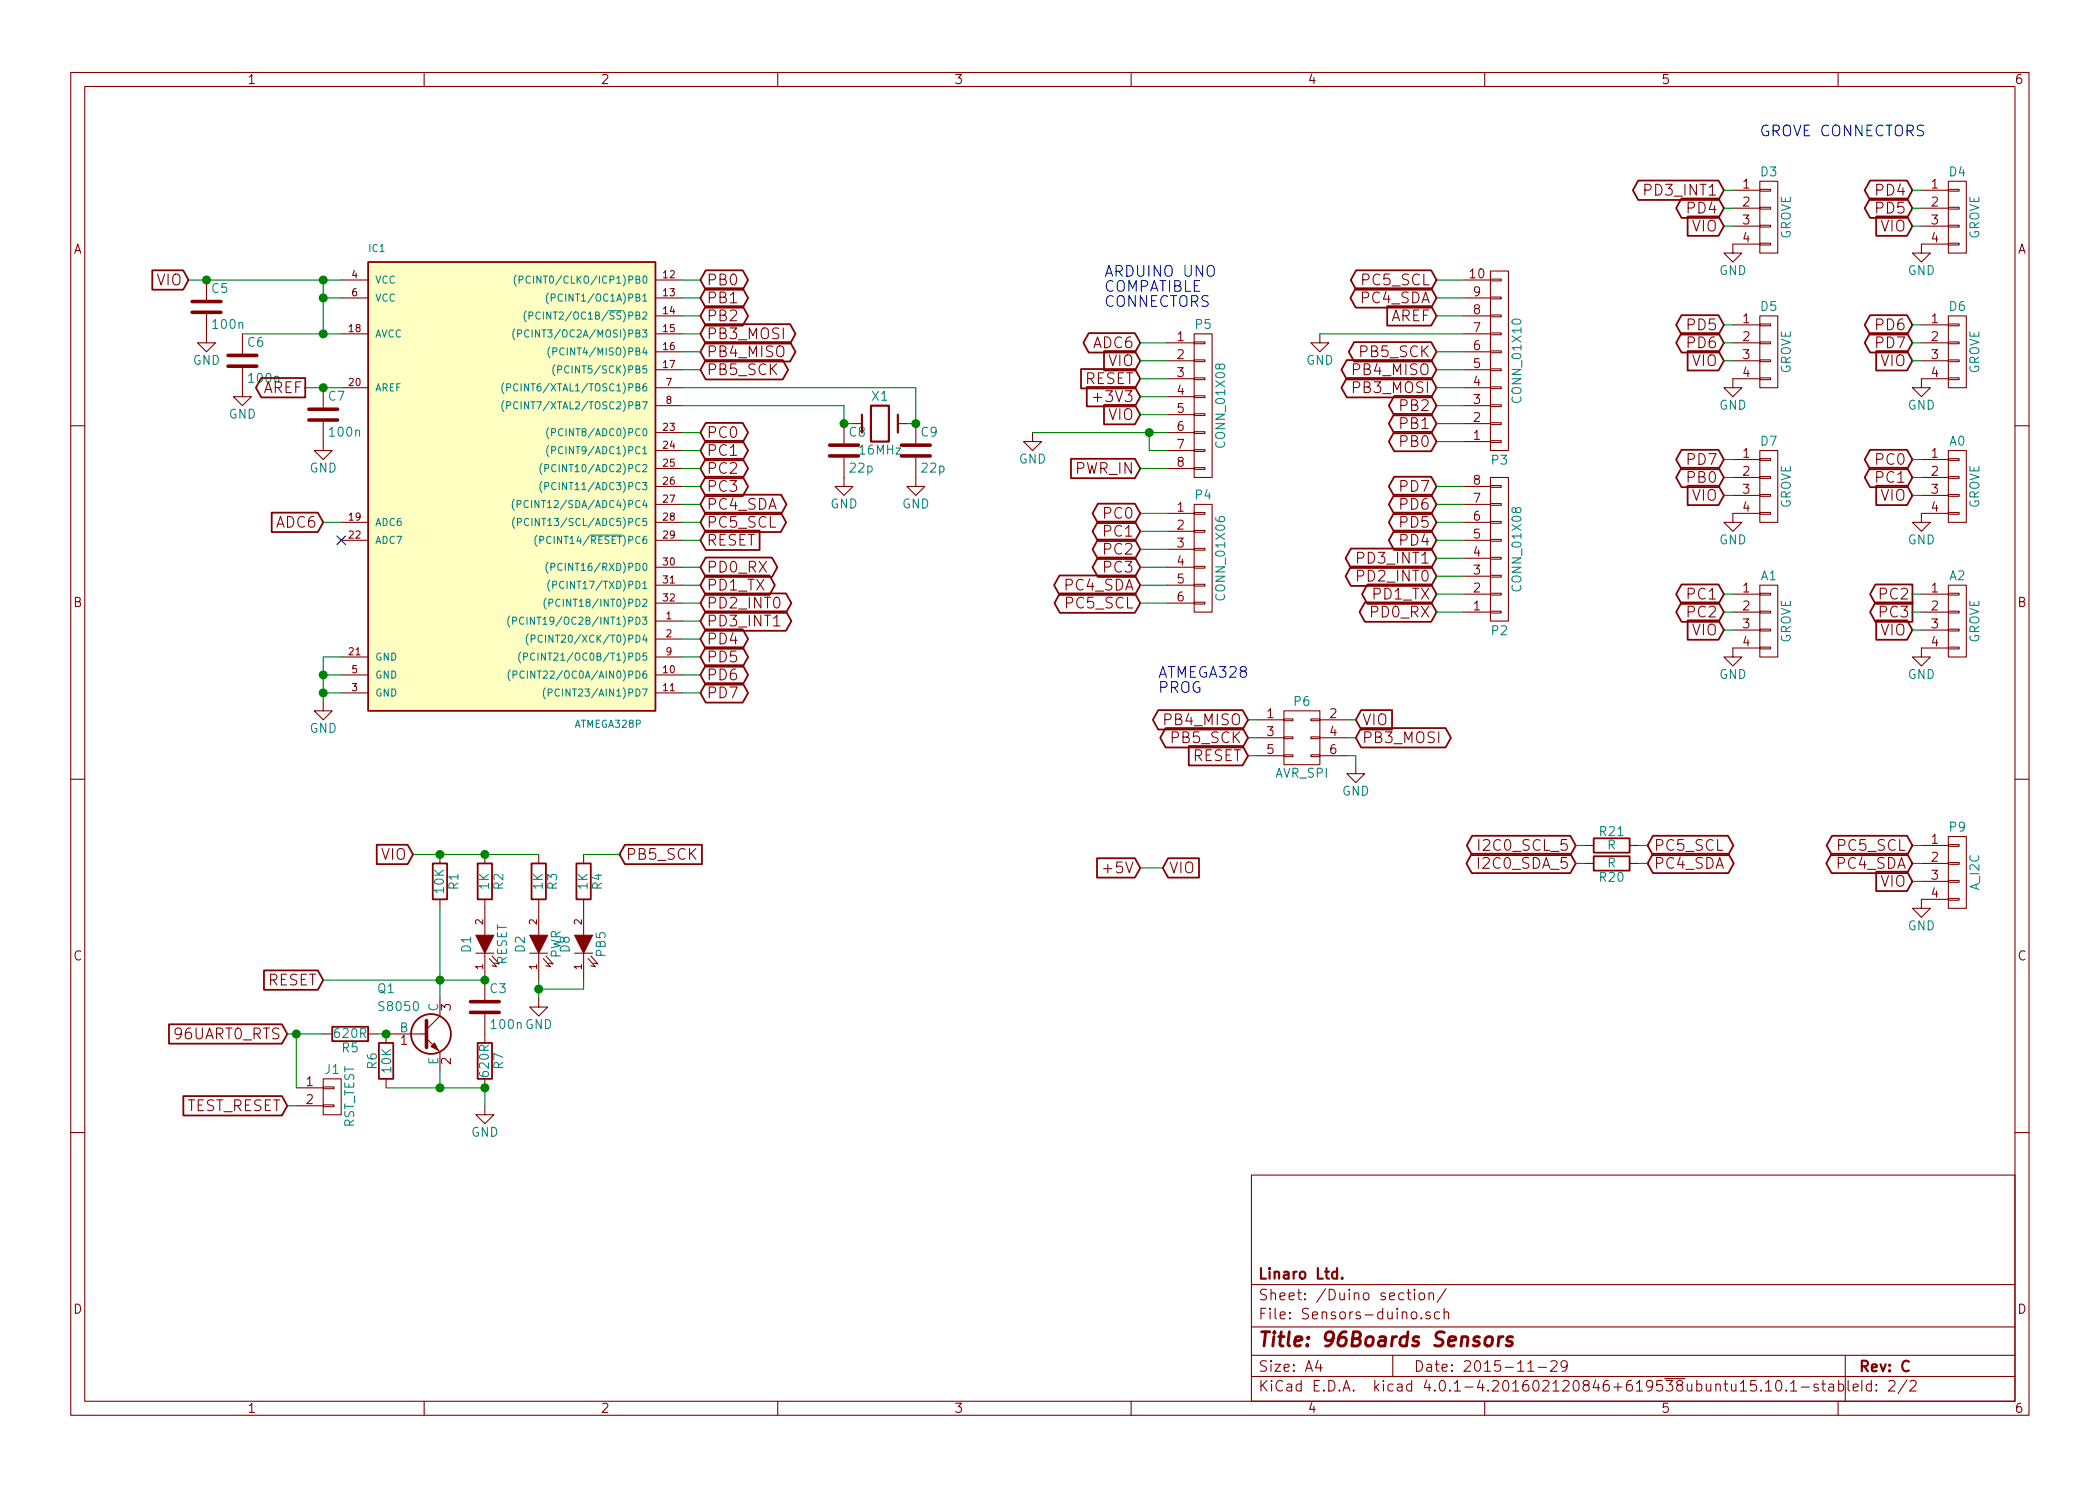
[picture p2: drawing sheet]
EESchema Schematic File Version 2
LIBS:power
LIBS:device
LIBS:transistors
LIBS:conn
LIBS:linear
LIBS:regul
LIBS:74xx
LIBS:cmos4000
LIBS:adc-dac
LIBS:memory
LIBS:xilinx
LIBS:microcontrollers
LIBS:dsp
LIBS:microchip
LIBS:analog_switches
LIBS:motorola
LIBS:texas
LIBS:intel
LIBS:audio
LIBS:interface
LIBS:digital-audio
LIBS:philips
LIBS:display
LIBS:cypress
LIBS:siliconi
LIBS:opto
LIBS:atmel
LIBS:contrib
LIBS:valves
LIBS:Sensors
LIBS:Sensors-cache
EELAYER 25 0
EELAYER END
$Descr A4 11693 8268
encoding utf-8
Sheet 2 2
Title "96Boards Sensors"
Date "2015-11-29"
Rev "C"
Comp "Linaro Ltd."
Comment1 ""
Comment2 ""
Comment3 ""
Comment4 ""
$EndDescr
$Comp
L CONN_01X08 P2
U 1 1
P 8350 3050
F 0 "P2" H 8350 3500 50  0000 C CNN
F 1 "CONN_01X08" V 8450 3050 50  0000 C CNN
F 2 "Socket_Strips:Socket_Strip_Straight_1x08" H 8350 3050 60  0001 C CNN
F 3 "" H 8350 3050 60  0000 C CNN
F 4 "320030003" H 7200 950 60  0001 C CNN "Seeed SKU"
F 5 "Yxcon" H 7200 950 60  0001 C CNN "manf"
F 6 "F185-1108A1BSYA1" H 7200 950 60  0001 C CNN "manf#"
	1    8350 3050
	1    0    0    1   
$EndComp
$Comp
L CONN_01X10 P3
U 1 1
P 8350 2000
F 0 "P3" H 8350 2550 50  0000 C CNN
F 1 "CONN_01X10" V 8450 2000 50  0000 C CNN
F 2 "Socket_Strips:Socket_Strip_Straight_1x10" H 8350 2000 60  0001 C CNN
F 3 "" H 8350 2000 60  0000 C CNN
F 4 "320030039" H 7200 950 60  0001 C CNN "Seeed SKU"
F 5 "Yxcon" H 7200 950 60  0001 C CNN "manf"
F 6 "F185-1110A1BSYA1" H 7200 950 60  0001 C CNN "manf#"
	1    8350 2000
	1    0    0    1   
$EndComp
$Comp
L CONN_01X08 P5
U 1 1
P 6700 2250
F 0 "P5" H 6700 2700 50  0000 C CNN
F 1 "CONN_01X08" V 6800 2250 50  0000 C CNN
F 2 "Socket_Strips:Socket_Strip_Straight_1x08" H 6700 2250 60  0001 C CNN
F 3 "" H 6700 2250 60  0000 C CNN
F 4 "320030003" H 7200 950 60  0001 C CNN "Seeed SKU"
F 5 "Yxcon" H 7200 950 60  0001 C CNN "manf"
F 6 "F185-1108A1BSYA1" H 7200 950 60  0001 C CNN "manf#"
	1    6700 2250
	1    0    0    -1  
$EndComp
$Comp
L CONN_01X06 P4
U 1 1
P 6700 3100
F 0 "P4" H 6700 3450 50  0000 C CNN
F 1 "CONN_01X06" V 6800 3100 50  0000 C CNN
F 2 "Socket_Strips:Socket_Strip_Straight_1x06" H 6700 3100 60  0001 C CNN
F 3 "" H 6700 3100 60  0000 C CNN
F 4 "320030004" H 7200 950 60  0001 C CNN "Seeed SKU"
F 5 "Yxcon" H 7200 950 60  0001 C CNN "manf"
F 6 "F185-1106A1BSYA1" H 7200 950 60  0001 C CNN "manf#"
	1    6700 3100
	1    0    0    -1  
$EndComp
$Comp
L CONN_02X03 P6
U 1 1
P 7250 4100
F 0 "P6" H 7250 4300 50  0000 C CNN
F 1 "AVR_SPI" H 7250 3900 50  0000 C CNN
F 2 "Pin_Headers:Pin_Header_Straight_2x03" H 7250 2900 60  0001 C CNN
F 3 "" H 7250 2900 60  0000 C CNN
F 4 "320020003" H 7250 4100 60  0001 C CNN "Seeed SKU"
F 5 "Yxcon" H 7250 4100 60  0001 C CNN "manf"
F 6 "P125-1203A0BS116A1" H 7250 4100 60  0001 C CNN "manf#"
	1    7250 4100
	1    0    0    -1  
$EndComp
$Comp
L CONN_01X04 D3
U 1 1
P 9850 1200
F 0 "D3" H 9850 1450 50  0000 C CNN
F 1 "GROVE" V 9950 1200 50  0000 C CNN
F 2 "Sensors:Grove_SMD_Connector" H 9850 1200 60  0001 C CNN
F 3 "" H 9850 1200 60  0000 C CNN
F 4 "320110032" H 1400 700 60  0001 C CNN "Seeed SKU"
F 5 "Taifeng" H 1400 700 60  0001 C CNN "manf"
F 6 "1125R-SMT-4P" H 9850 1200 60  0001 C CNN "manf#"
	1    9850 1200
	1    0    0    -1  
$EndComp
$Comp
L CONN_01X04 D5
U 1 1
P 9850 1950
F 0 "D5" H 9850 2200 50  0000 C CNN
F 1 "GROVE" V 9950 1950 50  0000 C CNN
F 2 "Sensors:Grove4P" H 9850 1950 60  0001 C CNN
F 3 "" H 9850 1950 60  0000 C CNN
F 4 "320110033" H 1400 650 60  0001 C CNN "Seeed SKU"
F 5 "Taifeng" H 1400 650 60  0001 C CNN "manf"
F 6 "1125S-4P" H 9850 1950 60  0001 C CNN "manf#"
	1    9850 1950
	1    0    0    -1  
$EndComp
$Comp
L CONN_01X04 D6
U 1 1
P 10900 1950
F 0 "D6" H 10900 2200 50  0000 C CNN
F 1 "GROVE" V 11000 1950 50  0000 C CNN
F 2 "Sensors:Grove4P" H 10900 1950 60  0001 C CNN
F 3 "" H 10900 1950 60  0000 C CNN
F 4 "320110033" H 3550 -150 60  0001 C CNN "Seeed SKU"
F 5 "Taifeng" H 3550 -150 60  0001 C CNN "manf"
F 6 "1125S-4P" H 10900 1950 60  0001 C CNN "manf#"
	1    10900 1950
	1    0    0    -1  
$EndComp
$Comp
L CONN_01X04 A0
U 1 1
P 10900 2700
F 0 "A0" H 10900 2950 50  0000 C CNN
F 1 "GROVE" V 11000 2700 50  0000 C CNN
F 2 "Sensors:Grove4P" H 10900 2700 60  0001 C CNN
F 3 "" H 10900 2700 60  0000 C CNN
F 4 "320110033" H 2450 600 60  0001 C CNN "Seeed SKU"
F 5 "Taifeng" H 2450 600 60  0001 C CNN "manf"
F 6 "1125S-4P" H 10900 2700 60  0001 C CNN "manf#"
	1    10900 2700
	1    0    0    -1  
$EndComp
$Comp
L CONN_01X04 A1
U 1 1
P 9850 3450
F 0 "A1" H 9850 3700 50  0000 C CNN
F 1 "GROVE" V 9950 3450 50  0000 C CNN
F 2 "Sensors:Grove4P" H 9850 3450 60  0001 C CNN
F 3 "" H 9850 3450 60  0000 C CNN
F 4 "320110033" H 2500 550 60  0001 C CNN "Seeed SKU"
F 5 "Taifeng" H 2500 550 60  0001 C CNN "manf"
F 6 "1125S-4P" H 9850 3450 60  0001 C CNN "manf#"
	1    9850 3450
	1    0    0    -1  
$EndComp
$Comp
L CONN_01X04 A2
U 1 1
P 10900 3450
F 0 "A2" H 10900 3700 50  0000 C CNN
F 1 "GROVE" V 11000 3450 50  0000 C CNN
F 2 "Sensors:Grove4P" H 10900 3450 60  0001 C CNN
F 3 "" H 10900 3450 60  0000 C CNN
F 4 "320110033" H 2450 550 60  0001 C CNN "Seeed SKU"
F 5 "Taifeng" H 2450 550 60  0001 C CNN "manf"
F 6 "1125S-4P" H 10900 3450 60  0001 C CNN "manf#"
	1    10900 3450
	1    0    0    -1  
$EndComp
$Comp
L CONN_01X04 P9
U 1 1
P 10900 4850
F 0 "P9" H 10900 5100 50  0000 C CNN
F 1 "A_I2C" V 11000 4850 50  0000 C CNN
F 2 "Sensors:Grove_SMD_Connector" H 10900 4850 60  0001 C CNN
F 3 "" H 10900 4850 60  0000 C CNN
F 4 "320110032" H 2450 1200 60  0001 C CNN "Seeed SKU"
F 5 "Taifeng" H 2450 1200 60  0001 C CNN "manf"
F 6 "1125R-SMT-4P" H 10900 4850 60  0001 C CNN "manf#"
	1    10900 4850
	1    0    0    -1  
$EndComp
$Comp
L ATMEGA328P-M IC1
U 1 1
P 2800 2650
F 0 "IC1" H 2050 3900 40  0000 L BNN
F 1 "ATMEGA328P" H 3200 1250 40  0000 L BNN
F 2 "Housings_QFP:TQFP-32_7x7mm_Pitch0.8mm" H 2800 2650 30  0001 C CIN
F 3 "" H 2800 2650 60  0000 C CNN
F 4 "310010049" H 2800 2650 60  0001 C CNN "Seeed SKU"
F 5 "Atmel" H 2800 2650 60  0001 C CNN "manf"
F 6 "ATMEGA328P-AU" H 2800 2650 60  0001 C CNN "manf#"
	1    2800 2650
	1    0    0    -1  
$EndComp
$Comp
L GND #PWR031
U 1 1
P 10700 5000
F 0 "#PWR031" H 10700 4750 50  0001 C CNN
F 1 "GND" H 10700 4850 50  0000 C CNN
F 2 "" H 10700 5000 60  0000 C CNN
F 3 "" H 10700 5000 60  0000 C CNN
	1    10700 5000
	1    0    0    -1  
$EndComp
$Comp
L GND #PWR032
U 1 1
P 10700 3600
F 0 "#PWR032" H 10700 3350 50  0001 C CNN
F 1 "GND" H 10700 3450 50  0000 C CNN
F 2 "" H 10700 3600 60  0000 C CNN
F 3 "" H 10700 3600 60  0000 C CNN
	1    10700 3600
	1    0    0    -1  
$EndComp
$Comp
L GND #PWR033
U 1 1
P 10700 2850
F 0 "#PWR033" H 10700 2600 50  0001 C CNN
F 1 "GND" H 10700 2700 50  0000 C CNN
F 2 "" H 10700 2850 60  0000 C CNN
F 3 "" H 10700 2850 60  0000 C CNN
	1    10700 2850
	1    0    0    -1  
$EndComp
$Comp
L GND #PWR034
U 1 1
P 9650 2100
F 0 "#PWR034" H 9650 1850 50  0001 C CNN
F 1 "GND" H 9650 1950 50  0000 C CNN
F 2 "" H 9650 2100 60  0000 C CNN
F 3 "" H 9650 2100 60  0000 C CNN
	1    9650 2100
	1    0    0    -1  
$EndComp
$Comp
L GND #PWR035
U 1 1
P 10700 1350
F 0 "#PWR035" H 10700 1100 50  0001 C CNN
F 1 "GND" H 10700 1200 50  0000 C CNN
F 2 "" H 10700 1350 60  0000 C CNN
F 3 "" H 10700 1350 60  0000 C CNN
	1    10700 1350
	1    0    0    -1  
$EndComp
$Comp
L GND #PWR036
U 1 1
P 9650 1350
F 0 "#PWR036" H 9650 1100 50  0001 C CNN
F 1 "GND" H 9650 1200 50  0000 C CNN
F 2 "" H 9650 1350 60  0000 C CNN
F 3 "" H 9650 1350 60  0000 C CNN
	1    9650 1350
	1    0    0    -1  
$EndComp
$Comp
L GND #PWR037
U 1 1
P 10700 2100
F 0 "#PWR037" H 10700 1850 50  0001 C CNN
F 1 "GND" H 10700 1950 50  0000 C CNN
F 2 "" H 10700 2100 60  0000 C CNN
F 3 "" H 10700 2100 60  0000 C CNN
	1    10700 2100
	1    0    0    -1  
$EndComp
$Comp
L GND #PWR038
U 1 1
P 9650 3600
F 0 "#PWR038" H 9650 3350 50  0001 C CNN
F 1 "GND" H 9650 3450 50  0000 C CNN
F 2 "" H 9650 3600 60  0000 C CNN
F 3 "" H 9650 3600 60  0000 C CNN
	1    9650 3600
	1    0    0    -1  
$EndComp
Text GLabel 10650 2000 0    60   Input ~ 0
VIO
Text GLabel 9600 3500 0    60   Input ~ 0
VIO
Text GLabel 10650 4900 0    60   Input ~ 0
VIO
Text GLabel 10650 2750 0    60   Input ~ 0
VIO
Text GLabel 9600 2000 0    60   Input ~ 0
VIO
Text GLabel 10650 1250 0    60   Input ~ 0
VIO
Text GLabel 9600 1250 0    60   Input ~ 0
VIO
Text GLabel 10650 3500 0    60   Input ~ 0
VIO
Text GLabel 10650 3400 0    60   Output ~ 0
PC3
Text GLabel 10650 3300 0    60   Output ~ 0
PC2
Text GLabel 9600 3400 0    60   BiDi ~ 0
PC2
Text GLabel 9600 3300 0    60   BiDi ~ 0
PC1
Text GLabel 10650 2550 0    60   BiDi ~ 0
PC0
Text GLabel 10650 2650 0    60   BiDi ~ 0
PC1
Text GLabel 10650 1900 0    60   BiDi ~ 0
PD7
Text GLabel 10650 1800 0    60   BiDi ~ 0
PD6
Text GLabel 9600 1900 0    60   BiDi ~ 0
PD6
Text GLabel 9600 1800 0    60   BiDi ~ 0
PD5
Text GLabel 10650 1150 0    60   BiDi ~ 0
PD5
Text GLabel 10650 1050 0    60   BiDi ~ 0
PD4
Text GLabel 9600 1150 0    60   BiDi ~ 0
PD4
Text GLabel 9600 1050 0    60   BiDi ~ 0
PD3_INT1
Text GLabel 3900 2400 2    60   BiDi ~ 0
PC0
Text GLabel 3900 2500 2    60   BiDi ~ 0
PC1
Text GLabel 3900 2600 2    60   BiDi ~ 0
PC2
Text GLabel 3900 2700 2    60   BiDi ~ 0
PC3
Text GLabel 3900 2800 2    60   BiDi ~ 0
PC4_SDA
Text GLabel 3900 2900 2    60   BiDi ~ 0
PC5_SCL
Text GLabel 1800 2900 0    60   Input ~ 0
ADC6
Text GLabel 8000 3200 0    60   BiDi ~ 0
PD2_INT0
Text GLabel 8000 3400 0    60   BiDi ~ 0
PD0_RX
Text GLabel 8000 3300 0    60   BiDi ~ 0
PD1_TX
Text GLabel 8000 3100 0    60   BiDi ~ 0
PD3_INT1
Text GLabel 8000 3000 0    60   BiDi ~ 0
PD4
Text GLabel 8000 2900 0    60   BiDi ~ 0
PD5
Text GLabel 8000 2800 0    60   BiDi ~ 0
PD6
Text GLabel 8000 2700 0    60   BiDi ~ 0
PD7
Text GLabel 8000 2450 0    60   BiDi ~ 0
PB0
Text GLabel 8000 2350 0    60   BiDi ~ 0
PB1
Text GLabel 8000 2250 0    60   BiDi ~ 0
PB2
Text GLabel 8000 2150 0    60   BiDi ~ 0
PB3_MOSI
Text GLabel 8000 2050 0    60   BiDi ~ 0
PB4_MISO
Text GLabel 8000 1950 0    60   BiDi ~ 0
PB5_SCK
$Comp
L GND #PWR039
U 1 1
P 7350 1850
F 0 "#PWR039" H 7350 1600 50  0001 C CNN
F 1 "GND" H 7350 1700 50  0000 C CNN
F 2 "" H 7350 1850 60  0000 C CNN
F 3 "" H 7350 1850 60  0000 C CNN
	1    7350 1850
	1    0    0    -1  
$EndComp
Text GLabel 8000 1750 0    60   Input ~ 0
AREF
Text GLabel 8000 1650 0    60   BiDi ~ 0
PC4_SDA
Text GLabel 8000 1550 0    60   BiDi ~ 0
PC5_SCL
Text GLabel 6350 2850 0    60   BiDi ~ 0
PC0
Text GLabel 6350 2950 0    60   BiDi ~ 0
PC1
Text GLabel 6350 3050 0    60   BiDi ~ 0
PC2
Text GLabel 6350 3150 0    60   BiDi ~ 0
PC3
Text GLabel 6350 3250 0    60   BiDi ~ 0
PC4_SDA
Text GLabel 6350 3350 0    60   BiDi ~ 0
PC5_SCL
Text GLabel 6350 1900 0    60   BiDi ~ 0
ADC6
Text GLabel 6350 2000 0    60   Input ~ 0
VIO
Text GLabel 6350 2100 0    60   Input ~ 0
RESET
Text GLabel 6350 2200 0    60   Input ~ 0
+3V3
Text GLabel 6350 2300 0    60   Input ~ 0
VIO
Text GLabel 6350 2600 0    60   Input ~ 0
PWR_IN
$Comp
L GND #PWR040
U 1 1
P 5750 2400
F 0 "#PWR040" H 5750 2150 50  0001 C CNN
F 1 "GND" H 5750 2250 50  0000 C CNN
F 2 "" H 5750 2400 60  0000 C CNN
F 3 "" H 5750 2400 60  0000 C CNN
	1    5750 2400
	1    0    0    -1  
$EndComp
Text GLabel 3900 1550 2    60   BiDi ~ 0
PB0
Text GLabel 3900 1650 2    60   BiDi ~ 0
PB1
Text GLabel 3900 1750 2    60   BiDi ~ 0
PB2
Text GLabel 3900 1850 2    60   BiDi ~ 0
PB3_MOSI
Text GLabel 3900 1950 2    60   BiDi ~ 0
PB4_MISO
Text GLabel 3900 2050 2    60   BiDi ~ 0
PB5_SCK
$Comp
L C C5
U 1 1
P 1150 1700
F 0 "C5" H 1175 1800 50  0000 L CNN
F 1 "100n" H 1175 1600 50  0000 L CNN
F 2 "Capacitors_SMD:C_0603" H 1188 1550 30  0001 C CNN
F 3 "" H 1150 1700 60  0000 C CNN
F 4 "302010138" H -1200 0   60  0001 C CNN "Seeed SKU"
F 5 "Yageo" H -1200 0   60  0001 C CNN "manf"
F 6 "CC0603KRX7R9BB104" H -1200 0   60  0001 C CNN "manf#"
	1    1150 1700
	1    0    0    -1  
$EndComp
Text GLabel 1050 1550 0    60   Input ~ 0
VIO
$Comp
L GND #PWR041
U 1 1
P 1150 1850
F 0 "#PWR041" H 1150 1600 50  0001 C CNN
F 1 "GND" H 1150 1700 50  0000 C CNN
F 2 "" H 1150 1850 60  0000 C CNN
F 3 "" H 1150 1850 60  0000 C CNN
	1    1150 1850
	1    0    0    -1  
$EndComp
$Comp
L C C6
U 1 1
P 1350 2000
F 0 "C6" H 1375 2100 50  0000 L CNN
F 1 "100n" H 1375 1900 50  0000 L CNN
F 2 "Capacitors_SMD:C_0603" H 1388 1850 30  0001 C CNN
F 3 "" H 1350 2000 60  0000 C CNN
F 4 "302010138" H -1200 0   60  0001 C CNN "Seeed SKU"
F 5 "Yageo" H -1200 0   60  0001 C CNN "manf"
F 6 "CC0603KRX7R9BB104" H -1200 0   60  0001 C CNN "manf#"
	1    1350 2000
	1    0    0    -1  
$EndComp
$Comp
L C C7
U 1 1
P 1800 2300
F 0 "C7" H 1825 2400 50  0000 L CNN
F 1 "100n" H 1825 2200 50  0000 L CNN
F 2 "Capacitors_SMD:C_0603" H 1838 2150 30  0001 C CNN
F 3 "" H 1800 2300 60  0000 C CNN
F 4 "302010138" H -1200 0   60  0001 C CNN "Seeed SKU"
F 5 "Yageo" H -1200 0   60  0001 C CNN "manf"
F 6 "CC0603KRX7R9BB104" H -1200 0   60  0001 C CNN "manf#"
	1    1800 2300
	1    0    0    -1  
$EndComp
$Comp
L GND #PWR042
U 1 1
P 1350 2150
F 0 "#PWR042" H 1350 1900 50  0001 C CNN
F 1 "GND" H 1350 2000 50  0000 C CNN
F 2 "" H 1350 2150 60  0000 C CNN
F 3 "" H 1350 2150 60  0000 C CNN
	1    1350 2150
	1    0    0    -1  
$EndComp
$Comp
L GND #PWR043
U 1 1
P 1800 2450
F 0 "#PWR043" H 1800 2200 50  0001 C CNN
F 1 "GND" H 1800 2300 50  0000 C CNN
F 2 "" H 1800 2450 60  0000 C CNN
F 3 "" H 1800 2450 60  0000 C CNN
	1    1800 2450
	1    0    0    -1  
$EndComp
$Comp
L C C8
U 1 1
P 4700 2500
F 0 "C8" H 4725 2600 50  0000 L CNN
F 1 "22p" H 4725 2400 50  0000 L CNN
F 2 "Capacitors_SMD:C_0603" H 4738 2350 30  0001 C CNN
F 3 "" H 4700 2500 60  0000 C CNN
F 4 "302010143" H -1200 0   60  0001 C CNN "Seeed SKU"
F 5 "Yageo" H -1200 0   60  0001 C CNN "manf"
F 6 "CC0603JRNPO9BN220" H -1200 0   60  0001 C CNN "manf#"
	1    4700 2500
	1    0    0    -1  
$EndComp
$Comp
L C C9
U 1 1
P 5100 2500
F 0 "C9" H 5125 2600 50  0000 L CNN
F 1 "22p" H 5125 2400 50  0000 L CNN
F 2 "Capacitors_SMD:C_0603" H 5138 2350 30  0001 C CNN
F 3 "" H 5100 2500 60  0000 C CNN
F 4 "302010143" H -1200 0   60  0001 C CNN "Seeed SKU"
F 5 "Yageo" H -1200 0   60  0001 C CNN "manf"
F 6 "CC0603JRNPO9BN220" H -1200 0   60  0001 C CNN "manf#"
	1    5100 2500
	1    0    0    -1  
$EndComp
$Comp
L GND #PWR044
U 1 1
P 5100 2650
F 0 "#PWR044" H 5100 2400 50  0001 C CNN
F 1 "GND" H 5100 2500 50  0000 C CNN
F 2 "" H 5100 2650 60  0000 C CNN
F 3 "" H 5100 2650 60  0000 C CNN
	1    5100 2650
	1    0    0    -1  
$EndComp
$Comp
L GND #PWR045
U 1 1
P 4700 2650
F 0 "#PWR045" H 4700 2400 50  0001 C CNN
F 1 "GND" H 4700 2500 50  0000 C CNN
F 2 "" H 4700 2650 60  0000 C CNN
F 3 "" H 4700 2650 60  0000 C CNN
	1    4700 2650
	1    0    0    -1  
$EndComp
$Comp
L GND #PWR046
U 1 1
P 1800 3900
F 0 "#PWR046" H 1800 3650 50  0001 C CNN
F 1 "GND" H 1800 3750 50  0000 C CNN
F 2 "" H 1800 3900 60  0000 C CNN
F 3 "" H 1800 3900 60  0000 C CNN
	1    1800 3900
	1    0    0    -1  
$EndComp
Text GLabel 3900 3150 2    60   BiDi ~ 0
PD0_RX
Text GLabel 3900 3250 2    60   BiDi ~ 0
PD1_TX
Text GLabel 3900 3350 2    60   BiDi ~ 0
PD2_INT0
Text GLabel 3900 3450 2    60   BiDi ~ 0
PD3_INT1
Text GLabel 3900 3550 2    60   BiDi ~ 0
PD4
Text GLabel 3900 3650 2    60   BiDi ~ 0
PD5
Text GLabel 3900 3750 2    60   BiDi ~ 0
PD6
Text GLabel 3900 3850 2    60   BiDi ~ 0
PD7
Text GLabel 3900 3000 2    60   Input ~ 0
RESET
Text GLabel 6950 4000 0    60   BiDi ~ 0
PB4_MISO
Text GLabel 7550 4000 2    60   Input ~ 0
VIO
Text GLabel 6950 4100 0    60   BiDi ~ 0
PB5_SCK
Text GLabel 7550 4100 2    60   BiDi ~ 0
PB3_MOSI
Text GLabel 6950 4200 0    60   Input ~ 0
RESET
$Comp
L GND #PWR047
U 1 1
P 7550 4250
F 0 "#PWR047" H 7550 4000 50  0001 C CNN
F 1 "GND" H 7550 4100 50  0000 C CNN
F 2 "" H 7550 4250 60  0000 C CNN
F 3 "" H 7550 4250 60  0000 C CNN
	1    7550 4250
	1    0    0    -1  
$EndComp
$Comp
L LED D2
U 1 1
P 3000 5250
F 0 "D2" H 3000 5350 50  0000 C CNN
F 1 "PWR" H 3000 5150 50  0000 C CNN
F 2 "LEDs:LED-0603" H 3000 5250 60  0001 C CNN
F 3 "" H 3000 5250 60  0000 C CNN
F 4 "304090043" H -800 5000 60  0001 C CNN "Seeed SKU"
F 5 "Everlight" H -800 5000 60  0001 C CNN "manf"
F 6 "19-217-G7C-AN1P2-3T" H -800 5000 60  0001 C CNN "manf#"
	1    3000 5250
	0    -1   -1   0   
$EndComp
$Comp
L GND #PWR048
U 1 1
P 3000 5550
F 0 "#PWR048" H 3000 5300 50  0001 C CNN
F 1 "GND" H 3000 5400 50  0000 C CNN
F 2 "" H 3000 5550 60  0000 C CNN
F 3 "" H 3000 5550 60  0000 C CNN
	1    3000 5550
	1    0    0    -1  
$EndComp
$Comp
L R R1
U 1 1
P 2450 4900
F 0 "R1" V 2530 4900 50  0000 C CNN
F 1 "10K" V 2450 4900 50  0000 C CNN
F 2 "Sensors:R_0603_Seeed" V 2380 4900 30  0001 C CNN
F 3 "" H 2450 4900 30  0000 C CNN
F 4 "301010299" H 2450 4900 60  0001 C CNN "Seeed SKU"
F 5 "Yageo" H 2450 4900 60  0001 C CNN "manf"
F 6 "RC0603FR-0710KL" H 2450 4900 60  0001 C CNN "manf#"
	1    2450 4900
	1    0    0    -1  
$EndComp
Text GLabel 2300 4750 0    60   Input ~ 0
VIO
Text GLabel 1800 5450 0    60   Input ~ 0
RESET
$Comp
L R R3
U 1 1
P 3000 4900
F 0 "R3" V 3080 4900 50  0000 C CNN
F 1 "1K" V 3000 4900 50  0000 C CNN
F 2 "Sensors:R_0603_Seeed" V 2930 4900 30  0001 C CNN
F 3 "" H 3000 4900 30  0000 C CNN
F 4 "301010006" H 3000 4900 60  0001 C CNN "Seeed SKU"
F 5 "Yageo" H 3000 4900 60  0001 C CNN "manf"
F 6 "RC0402JR-071KL" H 3000 4900 60  0001 C CNN "manf#"
	1    3000 4900
	1    0    0    -1  
$EndComp
$Comp
L LED D1
U 1 1
P 2700 5250
F 0 "D1" H 2700 5350 50  0000 C CNN
F 1 "RESET" H 2700 5150 50  0000 C CNN
F 2 "LEDs:LED-0603" H 2700 5250 60  0001 C CNN
F 3 "" H 2700 5250 60  0000 C CNN
F 4 "304090045" H -350 5000 60  0001 C CNN "Seeed SKU"
F 5 "Everlight" H -350 5000 60  0001 C CNN "manf"
F 6 "19-217-BHC-ZL1M2RY-3T" H -350 5000 60  0001 C CNN "manf#"
	1    2700 5250
	0    -1   -1   0   
$EndComp
$Comp
L R R2
U 1 1
P 2700 4900
F 0 "R2" V 2780 4900 50  0000 C CNN
F 1 "1K" V 2700 4900 50  0000 C CNN
F 2 "Sensors:R_0603_Seeed" V 2630 4900 30  0001 C CNN
F 3 "" H 2700 4900 30  0000 C CNN
F 4 "301010006" H 2700 4900 60  0001 C CNN "Seeed SKU"
F 5 "Yageo" H 2700 4900 60  0001 C CNN "manf"
F 6 "RC0402JR-071KL" H 2700 4900 60  0001 C CNN "manf#"
	1    2700 4900
	1    0    0    -1  
$EndComp
$Comp
L CONN_01X04 D4
U 1 1
P 10900 1200
F 0 "D4" H 10900 1450 50  0000 C CNN
F 1 "GROVE" V 11000 1200 50  0000 C CNN
F 2 "Sensors:Grove4P" H 10900 1200 60  0001 C CNN
F 3 "" H 10900 1200 60  0000 C CNN
F 4 "320110033" H 3550 -100 60  0001 C CNN "Seeed SKU"
F 5 "Taifeng" H 3550 -100 60  0001 C CNN "manf"
F 6 "1125S-4P" H 10900 1200 60  0001 C CNN "manf#"
	1    10900 1200
	1    0    0    -1  
$EndComp
$Comp
L R R4
U 1 1
P 3250 4900
F 0 "R4" V 3330 4900 50  0000 C CNN
F 1 "1K" V 3250 4900 50  0000 C CNN
F 2 "Sensors:R_0603_Seeed" V 3180 4900 30  0001 C CNN
F 3 "" H 3250 4900 30  0000 C CNN
F 4 "301010006" H 3250 4900 60  0001 C CNN "Seeed SKU"
F 5 "Yageo" H 3250 4900 60  0001 C CNN "manf"
F 6 "RC0402JR-071KL" H 3250 4900 60  0001 C CNN "manf#"
	1    3250 4900
	1    0    0    -1  
$EndComp
$Comp
L LED D8
U 1 1
P 3250 5250
F 0 "D8" H 3250 5350 50  0000 C CNN
F 1 "PB5" H 3250 5150 50  0000 C CNN
F 2 "LEDs:LED-0603" H 3250 5250 60  0001 C CNN
F 3 "" H 3250 5250 60  0000 C CNN
F 4 "304090042" H -800 5000 60  0001 C CNN "Seeed SKU"
F 5 "Everlight" H -800 5000 60  0001 C CNN "manf"
F 6 "19-217-R6C-AL1M2VY-3T" H -800 5000 60  0001 C CNN "manf#"
	1    3250 5250
	0    -1   -1   0   
$EndComp
Text GLabel 3450 4750 2    60   Input ~ 0
PB5_SCK
Text Notes 6450 3850 0    60   ~ 0
ATMEGA328\nPROG
Text Notes 6150 1700 0    60   ~ 0
ARDUINO UNO\nCOMPATIBLE\nCONNECTORS
Text Notes 9800 750  0    60   ~ 0
GROVE CONNECTORS
Text GLabel 1700 2150 0    60   Output ~ 0
AREF
$Comp
L Crystal X1
U 1 1
P 4900 2350
F 0 "X1" H 4900 2500 50  0000 C CNN
F 1 "16MHz" H 4900 2200 50  0000 C CNN
F 2 "Sensors:Crystal_3.2X5_SMD" H 4900 2350 60  0001 C CNN
F 3 "" H 4900 2350 60  0000 C CNN
F 4 "306010054" H -1200 0   60  0001 C CNN "Seeed SKU"
F 5 "Jingpengyuan" H -1200 0   60  0001 C CNN "manf"
F 6 "X053201602002" H -1200 0   60  0001 C CNN "manf#"
	1    4900 2350
	1    0    0    -1  
$EndComp
$Comp
L R R7
U 1 1
P 2700 5900
F 0 "R7" V 2780 5900 50  0000 C CNN
F 1 "620R" V 2700 5900 50  0000 C CNN
F 2 "Sensors:R_0603_Seeed" V 2630 5900 30  0001 C CNN
F 3 "" H 2700 5900 30  0000 C CNN
F 4 "301010210" H -350 5000 60  0001 C CNN "Seeed SKU"
F 5 "Yageo" H -350 5000 60  0001 C CNN "manf"
F 6 "RC0603JR-07620RL" H -350 5000 60  0001 C CNN "manf#"
	1    2700 5900
	1    0    0    -1  
$EndComp
$Comp
L GND #PWR049
U 1 1
P 2700 6150
F 0 "#PWR049" H 2700 5900 50  0001 C CNN
F 1 "GND" H 2700 6000 50  0000 C CNN
F 2 "" H 2700 6150 60  0000 C CNN
F 3 "" H 2700 6150 60  0000 C CNN
	1    2700 6150
	1    0    0    -1  
$EndComp
$Comp
L R R6
U 1 1
P 2150 5900
F 0 "R6" V 2230 5900 50  0000 C CNN
F 1 "10K" V 2150 5900 50  0000 C CNN
F 2 "Sensors:R_0603_Seeed" V 2080 5900 30  0001 C CNN
F 3 "" H 2150 5900 30  0000 C CNN
F 4 "301010299" H -350 5000 60  0001 C CNN "Seeed SKU"
F 5 "Yageo" H -350 5000 60  0001 C CNN "manf"
F 6 "RC0603FR-0710KL" H -350 5000 60  0001 C CNN "manf#"
	1    2150 5900
	-1   0    0    1   
$EndComp
$Comp
L C C3
U 1 1
P 2700 5600
F 0 "C3" H 2725 5700 50  0000 L CNN
F 1 "100n" H 2725 5500 50  0000 L CNN
F 2 "Capacitors_SMD:C_0603" H 2738 5450 30  0001 C CNN
F 3 "" H 2700 5600 60  0000 C CNN
F 4 "302010138" H -350 5000 60  0001 C CNN "Seeed SKU"
F 5 "Yageo" H -350 5000 60  0001 C CNN "manf"
F 6 "CC0603KRX7R9BB104" H -350 5000 60  0001 C CNN "manf#"
	1    2700 5600
	1    0    0    -1  
$EndComp
Text GLabel 1600 5750 0    60   Input ~ 0
96UART0_RTS
$Comp
L BC817-40 Q1
U 1 1
P 2350 5750
F 0 "Q1" H 2100 6000 50  0000 L CNN
F 1 "S8050" H 2100 5900 50  0000 L CNN
F 2 "Sensors:SOT-23_Seeed" H 2550 5675 50  0001 L CIN
F 3 "" H 2350 5750 50  0000 L CNN
F 4 "305010017" H 2350 5750 60  0001 C CNN "Seeed SKU"
F 5 "JCET" H 2350 5750 60  0001 C CNN "manf"
F 6 "S8050" H 2350 5750 60  0001 C CNN "manf#"
	1    2350 5750
	1    0    0    -1  
$EndComp
$Comp
L R R5
U 1 1
P 1950 5750
F 0 "R5" V 2030 5750 50  0000 C CNN
F 1 "620R" V 1950 5750 50  0000 C CNN
F 2 "Sensors:R_0603_Seeed" V 1880 5750 30  0001 C CNN
F 3 "" H 1950 5750 30  0000 C CNN
F 4 "301010210" H 1950 5750 60  0001 C CNN "Seeed SKU"
F 5 "Yageo" H 1950 5750 60  0001 C CNN "manf"
F 6 "RC0603JR-07620RL" H 1950 5750 60  0001 C CNN "manf#"
	1    1950 5750
	0    1    1    0   
$EndComp
$Comp
L CONN_01X04 D7
U 1 1
P 9850 2700
F 0 "D7" H 9850 2950 50  0000 C CNN
F 1 "GROVE" V 9950 2700 50  0000 C CNN
F 2 "Sensors:Grove4P" H 9850 2700 60  0001 C CNN
F 3 "" H 9850 2700 60  0000 C CNN
F 4 "320110033" H 2500 600 60  0001 C CNN "Seeed SKU"
F 5 "Taifeng" H 2500 600 60  0001 C CNN "manf"
F 6 "1125S-4P" H 9850 2700 60  0001 C CNN "manf#"
	1    9850 2700
	1    0    0    -1  
$EndComp
$Comp
L GND #PWR050
U 1 1
P 9650 2850
F 0 "#PWR050" H 9650 2600 50  0001 C CNN
F 1 "GND" H 9650 2700 50  0000 C CNN
F 2 "" H 9650 2850 60  0000 C CNN
F 3 "" H 9650 2850 60  0000 C CNN
	1    9650 2850
	1    0    0    -1  
$EndComp
Text GLabel 9600 2750 0    60   Input ~ 0
VIO
Text GLabel 9600 2650 0    60   BiDi ~ 0
PB0
Text GLabel 9600 2550 0    60   BiDi ~ 0
PD7
$Comp
L CONN_01X02 J1
U 1 1
P 1850 6100
F 0 "J1" H 1850 6250 50  0000 C CNN
F 1 "RST_TEST" V 1950 6100 50  0000 C CNN
F 2 "Sensors:Pin_Header_Straight_1x02_Pitch2mm" H 1850 6100 60  0001 C CNN
F 3 "" H 1850 6100 60  0000 C CNN
	1    1850 6100
	1    0    0    -1  
$EndComp
Text GLabel 1600 6150 0    60   Input ~ 0
TEST_RESET
Wire Wire Line
	3250 4750 3450 4750
Connection ~ 3000 5500
Wire Wire Line
	3250 5500 3250 5450
Wire Wire Line
	3000 5500 3250 5500
Wire Wire Line
	3000 5450 3000 5550
Connection ~ 2450 6050
Wire Wire Line
	2450 5950 2450 6050
Connection ~ 2150 5750
Wire Wire Line
	2450 5050 2450 5550
Connection ~ 2700 6050
Wire Wire Line
	2150 6050 2700 6050
Wire Wire Line
	4700 2350 4750 2350
Wire Wire Line
	4700 2250 4700 2350
Wire Wire Line
	3800 2250 4700 2250
Wire Wire Line
	5100 2150 5100 2350
Wire Wire Line
	2700 6050 2700 6150
Connection ~ 1800 1850
Connection ~ 1800 1650
Wire Wire Line
	9650 1050 9600 1050
Connection ~ 5100 2350
Connection ~ 4700 2350
Wire Wire Line
	5100 2350 5050 2350
Connection ~ 1800 2150
Wire Wire Line
	9600 3500 9650 3500
Wire Wire Line
	2300 4750 3000 4750
Connection ~ 2700 5450
Connection ~ 2450 5450
Wire Wire Line
	1800 5450 2700 5450
Connection ~ 2700 4750
Connection ~ 2450 4750
Wire Wire Line
	7550 4200 7550 4250
Wire Wire Line
	7500 4200 7550 4200
Wire Wire Line
	7500 4100 7550 4100
Wire Wire Line
	7500 4000 7550 4000
Wire Wire Line
	6950 4200 7000 4200
Wire Wire Line
	7000 4100 6950 4100
Wire Wire Line
	6950 4000 7000 4000
Wire Wire Line
	3900 3000 3800 3000
Wire Wire Line
	3800 3850 3900 3850
Wire Wire Line
	3800 3750 3900 3750
Wire Wire Line
	3800 3650 3900 3650
Wire Wire Line
	3800 3550 3900 3550
Wire Wire Line
	3800 3450 3900 3450
Wire Wire Line
	3800 3350 3900 3350
Wire Wire Line
	3800 3250 3900 3250
Wire Wire Line
	3900 3150 3800 3150
Connection ~ 1800 3850
Connection ~ 1800 3750
Wire Wire Line
	1900 3750 1800 3750
Wire Wire Line
	1800 3850 1900 3850
Wire Wire Line
	1800 3650 1800 3900
Wire Wire Line
	1900 3650 1800 3650
Wire Wire Line
	3800 2150 5100 2150
Wire Wire Line
	1700 2150 1900 2150
Wire Wire Line
	1350 1850 1900 1850
Connection ~ 1150 1550
Connection ~ 1800 1550
Wire Wire Line
	1800 1550 1800 1850
Wire Wire Line
	1900 1650 1800 1650
Wire Wire Line
	1050 1550 1900 1550
Wire Wire Line
	3800 2050 3900 2050
Wire Wire Line
	3800 1950 3900 1950
Wire Wire Line
	3800 1850 3900 1850
Wire Wire Line
	3800 1750 3900 1750
Wire Wire Line
	3800 1650 3900 1650
Wire Wire Line
	3800 1550 3900 1550
Wire Wire Line
	6350 2300 6500 2300
Wire Wire Line
	6350 2200 6500 2200
Wire Wire Line
	6350 2100 6500 2100
Wire Wire Line
	6350 2000 6500 2000
Wire Wire Line
	6350 1900 6500 1900
Wire Wire Line
	6500 2600 6350 2600
Connection ~ 6400 2400
Wire Wire Line
	6400 2500 6400 2400
Wire Wire Line
	6500 2500 6400 2500
Wire Wire Line
	5750 2400 6500 2400
Wire Wire Line
	6500 3350 6350 3350
Wire Wire Line
	6500 3250 6350 3250
Wire Wire Line
	6500 3150 6350 3150
Wire Wire Line
	6500 3050 6350 3050
Wire Wire Line
	6500 2950 6350 2950
Wire Wire Line
	6500 2850 6350 2850
Wire Wire Line
	7350 1850 8150 1850
Wire Wire Line
	8000 1550 8150 1550
Wire Wire Line
	8000 1650 8150 1650
Wire Wire Line
	8000 1750 8150 1750
Wire Wire Line
	8000 1950 8150 1950
Wire Wire Line
	8000 2050 8150 2050
Wire Wire Line
	8000 2150 8150 2150
Wire Wire Line
	8000 2250 8150 2250
Wire Wire Line
	8000 2350 8150 2350
Wire Wire Line
	8000 2450 8150 2450
Wire Wire Line
	8000 2700 8150 2700
Wire Wire Line
	8000 2800 8150 2800
Wire Wire Line
	8000 2900 8150 2900
Wire Wire Line
	8000 3000 8150 3000
Wire Wire Line
	8000 3100 8150 3100
Wire Wire Line
	8000 3200 8150 3200
Wire Wire Line
	8000 3300 8150 3300
Wire Wire Line
	8000 3400 8150 3400
Wire Wire Line
	9600 1250 9650 1250
Wire Wire Line
	10650 1250 10700 1250
Wire Wire Line
	3800 2900 3900 2900
Wire Wire Line
	3800 2800 3900 2800
Wire Wire Line
	3800 2700 3900 2700
Wire Wire Line
	3800 2600 3900 2600
Wire Wire Line
	3800 2500 3900 2500
Wire Wire Line
	3800 2400 3900 2400
Wire Wire Line
	1800 2900 1900 2900
Wire Wire Line
	9600 1150 9650 1150
Wire Wire Line
	10650 1050 10700 1050
Wire Wire Line
	10650 1150 10700 1150
Wire Wire Line
	10650 2650 10700 2650
Wire Wire Line
	10650 2550 10700 2550
Wire Wire Line
	10650 2750 10700 2750
Wire Wire Line
	10650 2000 10700 2000
Wire Wire Line
	9600 3400 9650 3400
Wire Wire Line
	9600 3300 9650 3300
Wire Wire Line
	10650 3400 10700 3400
Wire Wire Line
	10650 3300 10700 3300
Wire Wire Line
	10650 3500 10700 3500
Wire Wire Line
	10650 4700 10700 4700
Wire Wire Line
	10650 4800 10700 4800
Wire Wire Line
	10650 4900 10700 4900
Wire Wire Line
	9600 2550 9650 2550
Wire Wire Line
	9600 2650 9650 2650
Wire Wire Line
	9600 2750 9650 2750
Wire Wire Line
	9600 1800 9650 1800
Wire Wire Line
	9600 1900 9650 1900
Wire Wire Line
	9600 2000 9650 2000
Wire Wire Line
	10650 1900 10700 1900
Wire Wire Line
	10650 1800 10700 1800
Wire Wire Line
	1600 6150 1650 6150
Wire Wire Line
	1600 5750 1800 5750
Wire Wire Line
	1650 5750 1650 6050
Wire Wire Line
	2100 5750 2150 5750
Connection ~ 1650 5750
Text GLabel 10650 4700 0    60   BiDi ~ 0
PC5_SCL
Text GLabel 10650 4800 0    60   BiDi ~ 0
PC4_SDA
Text GLabel 8775 4700 0    60   BiDi ~ 0
I2C0_SCL_5
Text GLabel 8775 4800 0    60   BiDi ~ 0
I2C0_SDA_5
Text GLabel 9175 4700 2    60   BiDi ~ 0
PC5_SCL
Text GLabel 9175 4800 2    60   BiDi ~ 0
PC4_SDA
$Comp
L R R21
U 1 1
P 8975 4700
F 0 "R21" V 8900 4700 50  0000 C CNN
F 1 "R" V 8975 4700 50  0000 C CNN
F 2 "Sensors:R_0603_Seeed" V 8905 4700 30  0001 C CNN
F 3 "" H 8975 4700 30  0000 C CNN
	1    8975 4700
	0    1    1    0   
$EndComp
$Comp
L R R20
U 1 1
P 8975 4800
F 0 "R20" V 9055 4800 50  0000 C CNN
F 1 "R" V 8975 4800 50  0000 C CNN
F 2 "Sensors:R_0603_Seeed" V 8905 4800 30  0001 C CNN
F 3 "" H 8975 4800 30  0000 C CNN
	1    8975 4800
	0    1    1    0   
$EndComp
Wire Wire Line
	8775 4700 8825 4700
Wire Wire Line
	8775 4800 8825 4800
Wire Wire Line
	9125 4800 9175 4800
Wire Wire Line
	9125 4700 9175 4700
Text GLabel 6475 4825 2    60   Input ~ 0
VIO
Text GLabel 6350 4825 0    60   Input ~ 0
+5V
Wire Wire Line
	6350 4825 6475 4825
NoConn ~ 1900 3000
$EndSCHEMATC
